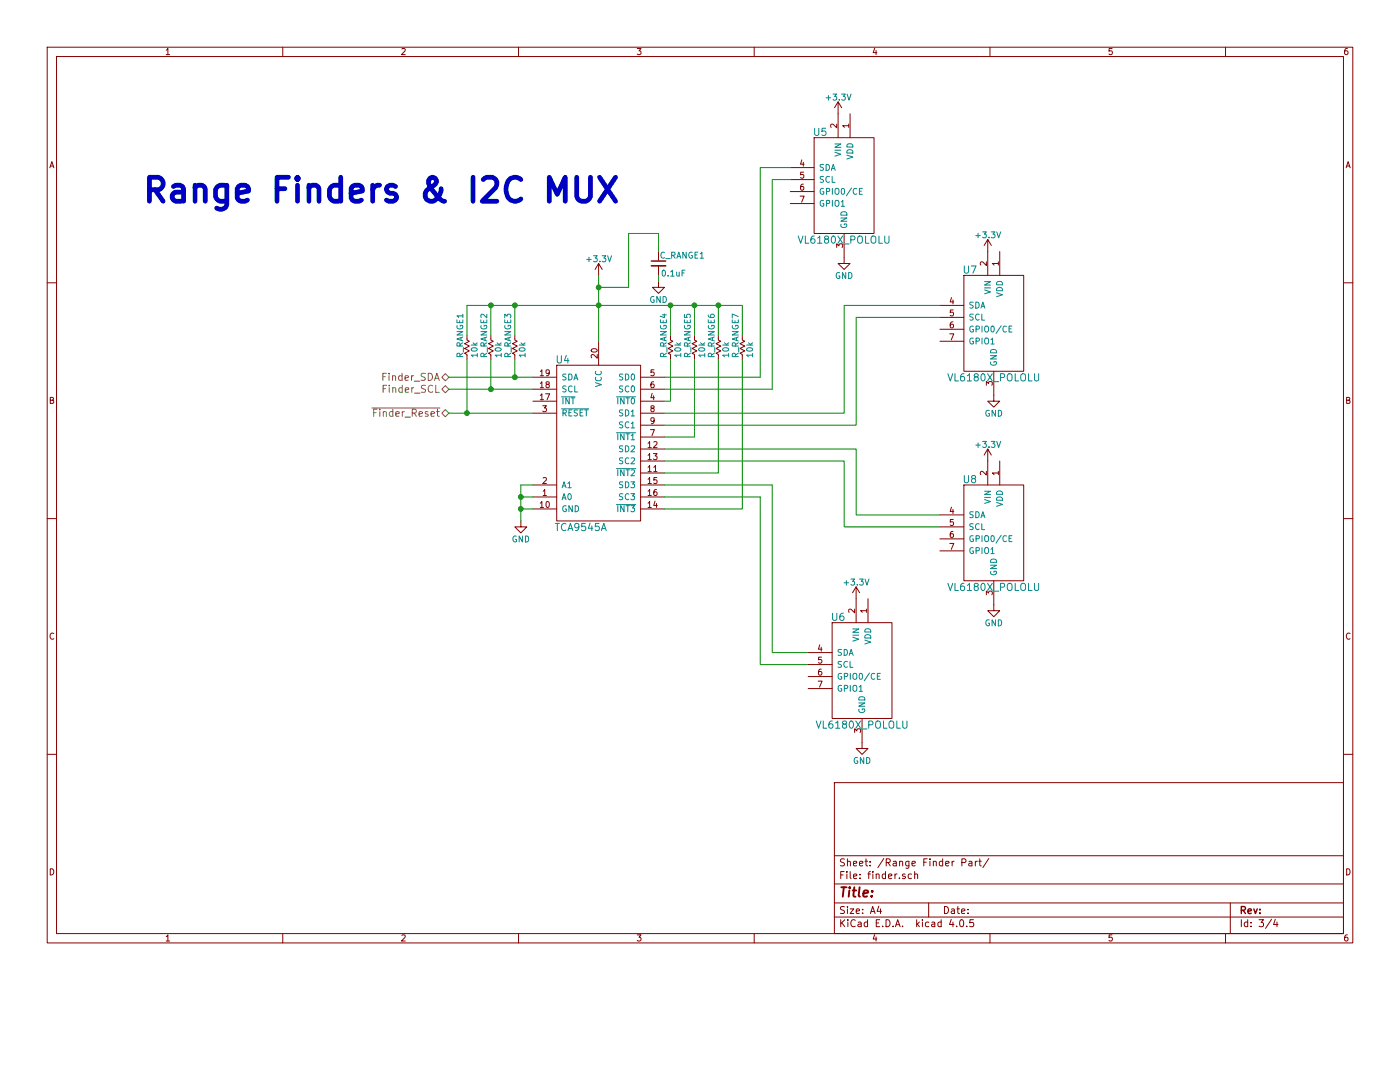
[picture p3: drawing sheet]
EESchema Schematic File Version 2
LIBS:components_micromouse
LIBS:power
LIBS:transistors
LIBS:device
LIBS:conn
LIBS:linear
LIBS:regul
LIBS:74xx
LIBS:cmos4000
LIBS:adc-dac
LIBS:memory
LIBS:xilinx
LIBS:microcontrollers
LIBS:dsp
LIBS:microchip
LIBS:analog_switches
LIBS:motorola
LIBS:texas
LIBS:intel
LIBS:audio
LIBS:interface
LIBS:digital-audio
LIBS:philips
LIBS:display
LIBS:cypress
LIBS:siliconi
LIBS:opto
LIBS:atmel
LIBS:contrib
LIBS:valves
LIBS:pcb1
LIBS:micromouse-cache
EELAYER 25 0
EELAYER END
$Descr A4 11693 8268
encoding utf-8
Sheet 3 4
Title ""
Date ""
Rev ""
Comp ""
Comment1 ""
Comment2 ""
Comment3 ""
Comment4 ""
$EndDescr
$Comp
L VL6180X_POLOLU U5
U 1 1
P 7000 1550
F 0 "U5" H 6850 2000 60  0000 C CNN
F 1 "VL6180X_POLOLU" H 7050 1100 60  0000 C CNN
F 2 "footprints_micromouse:VL6180X_POLOLU_Pin_Header_Straight_1x07" H 7050 1750 60  0001 C CNN
F 3 "" H 7050 1750 60  0000 C CNN
	1    7000 1550
	1    0    0    -1  
$EndComp
$Comp
L VL6180X_POLOLU U7
U 1 1
P 8250 2700
F 0 "U7" H 8100 3150 60  0000 C CNN
F 1 "VL6180X_POLOLU" H 8300 2250 60  0000 C CNN
F 2 "footprints_micromouse:VL6180X_POLOLU_Pin_Header_Straight_1x07" H 8300 2900 60  0001 C CNN
F 3 "" H 8300 2900 60  0000 C CNN
	1    8250 2700
	1    0    0    -1  
$EndComp
$Comp
L VL6180X_POLOLU U8
U 1 1
P 8250 4450
F 0 "U8" H 8100 4900 60  0000 C CNN
F 1 "VL6180X_POLOLU" H 8300 4000 60  0000 C CNN
F 2 "footprints_micromouse:VL6180X_POLOLU_Pin_Header_Straight_1x07" H 8300 4650 60  0001 C CNN
F 3 "" H 8300 4650 60  0000 C CNN
	1    8250 4450
	1    0    0    -1  
$EndComp
$Comp
L VL6180X_POLOLU U6
U 1 1
P 7150 5600
F 0 "U6" H 7000 6050 60  0000 C CNN
F 1 "VL6180X_POLOLU" H 7200 5150 60  0000 C CNN
F 2 "footprints_micromouse:VL6180X_POLOLU_Pin_Header_Straight_1x07" H 7200 5800 60  0001 C CNN
F 3 "" H 7200 5800 60  0000 C CNN
	1    7150 5600
	1    0    0    -1  
$EndComp
$Comp
L TCA9545A U4
U 1 1
P 5000 3750
F 0 "U4" H 4700 4500 60  0000 C CNN
F 1 "TCA9545A" H 4850 3100 60  0000 C CNN
F 2 "Housings_SSOP:TSSOP-20_4.4x6.5mm_Pitch0.65mm" H 5050 4200 60  0001 C CNN
F 3 "" H 5050 4200 60  0000 C CNN
	1    5000 3750
	1    0    0    -1  
$EndComp
$Comp
L +3.3V #PWR049
U 1 1
P 5000 2300
F 0 "#PWR049" H 5000 2150 50  0001 C CNN
F 1 "+3.3V" H 5000 2440 50  0000 C CNN
F 2 "" H 5000 2300 50  0000 C CNN
F 3 "" H 5000 2300 50  0000 C CNN
	1    5000 2300
	1    0    0    -1  
$EndComp
$Comp
L GND #PWR050
U 1 1
P 4350 4350
F 0 "#PWR050" H 4350 4100 50  0001 C CNN
F 1 "GND" H 4350 4200 50  0000 C CNN
F 2 "" H 4350 4350 50  0000 C CNN
F 3 "" H 4350 4350 50  0000 C CNN
	1    4350 4350
	1    0    0    -1  
$EndComp
$Comp
L GND #PWR051
U 1 1
P 7050 2150
F 0 "#PWR051" H 7050 1900 50  0001 C CNN
F 1 "GND" H 7050 2000 50  0000 C CNN
F 2 "" H 7050 2150 50  0000 C CNN
F 3 "" H 7050 2150 50  0000 C CNN
	1    7050 2150
	1    0    0    -1  
$EndComp
$Comp
L GND #PWR052
U 1 1
P 8300 3300
F 0 "#PWR052" H 8300 3050 50  0001 C CNN
F 1 "GND" H 8300 3150 50  0000 C CNN
F 2 "" H 8300 3300 50  0000 C CNN
F 3 "" H 8300 3300 50  0000 C CNN
	1    8300 3300
	1    0    0    -1  
$EndComp
$Comp
L GND #PWR053
U 1 1
P 8300 5050
F 0 "#PWR053" H 8300 4800 50  0001 C CNN
F 1 "GND" H 8300 4900 50  0000 C CNN
F 2 "" H 8300 5050 50  0000 C CNN
F 3 "" H 8300 5050 50  0000 C CNN
	1    8300 5050
	1    0    0    -1  
$EndComp
$Comp
L GND #PWR054
U 1 1
P 7200 6200
F 0 "#PWR054" H 7200 5950 50  0001 C CNN
F 1 "GND" H 7200 6050 50  0000 C CNN
F 2 "" H 7200 6200 50  0000 C CNN
F 3 "" H 7200 6200 50  0000 C CNN
	1    7200 6200
	1    0    0    -1  
$EndComp
$Comp
L +3.3V #PWR055
U 1 1
P 8250 2100
F 0 "#PWR055" H 8250 1950 50  0001 C CNN
F 1 "+3.3V" H 8250 2240 50  0000 C CNN
F 2 "" H 8250 2100 50  0000 C CNN
F 3 "" H 8250 2100 50  0000 C CNN
	1    8250 2100
	1    0    0    -1  
$EndComp
$Comp
L +3.3V #PWR056
U 1 1
P 8250 3850
F 0 "#PWR056" H 8250 3700 50  0001 C CNN
F 1 "+3.3V" H 8250 3990 50  0000 C CNN
F 2 "" H 8250 3850 50  0000 C CNN
F 3 "" H 8250 3850 50  0000 C CNN
	1    8250 3850
	1    0    0    -1  
$EndComp
$Comp
L +3.3V #PWR057
U 1 1
P 7150 5000
F 0 "#PWR057" H 7150 4850 50  0001 C CNN
F 1 "+3.3V" H 7150 5140 50  0000 C CNN
F 2 "" H 7150 5000 50  0000 C CNN
F 3 "" H 7150 5000 50  0000 C CNN
	1    7150 5000
	1    0    0    -1  
$EndComp
$Comp
L +3.3V #PWR058
U 1 1
P 7000 950
F 0 "#PWR058" H 7000 800 50  0001 C CNN
F 1 "+3.3V" H 7000 1090 50  0000 C CNN
F 2 "" H 7000 950 50  0000 C CNN
F 3 "" H 7000 950 50  0000 C CNN
	1    7000 950 
	1    0    0    -1  
$EndComp
Text HLabel 3750 3150 0    60   BiDi ~ 0
Finder_SDA
Text HLabel 3750 3250 0    60   BiDi ~ 0
Finder_SCL
Text HLabel 3750 3450 0    60   BiDi ~ 0
~Finder_Reset
Text Notes 1200 1700 0    200  ~ 40
Range Finders & I2C MUX\n
Wire Wire Line
	4450 4250 4350 4250
Wire Wire Line
	4350 4050 4350 4350
Wire Wire Line
	4450 4050 4350 4050
Connection ~ 4350 4250
Wire Wire Line
	4450 4150 4350 4150
Connection ~ 4350 4150
Wire Wire Line
	5550 3150 6350 3150
Wire Wire Line
	5550 3250 6450 3250
Wire Wire Line
	5550 3450 7050 3450
Wire Wire Line
	7050 3450 7050 2550
Wire Wire Line
	7050 2550 7850 2550
Wire Wire Line
	5550 3550 7150 3550
Wire Wire Line
	7150 3550 7150 2650
Wire Wire Line
	7150 2650 7850 2650
Wire Wire Line
	5550 3750 7150 3750
Wire Wire Line
	7150 3750 7150 4300
Wire Wire Line
	7150 4300 7850 4300
Wire Wire Line
	5550 3850 7050 3850
Wire Wire Line
	7050 3850 7050 4400
Wire Wire Line
	7050 4400 7850 4400
Wire Wire Line
	5550 4050 6450 4050
Wire Wire Line
	5550 4150 6350 4150
Wire Wire Line
	3750 3150 4450 3150
Wire Wire Line
	3750 3250 4450 3250
Wire Wire Line
	3750 3450 4450 3450
$Comp
L R_Small R_RANGE4
U 1 1
P 5600 2900
F 0 "R_RANGE4" V 5540 2810 50  0000 L CNN
F 1 "10k" V 5660 2810 50  0000 L CNN
F 2 "Resistors_SMD:R_0603" H 5600 2900 50  0001 C CNN
F 3 "" H 5600 2900 50  0000 C CNN
	1    5600 2900
	1    0    0    -1  
$EndComp
$Comp
L R_Small R_RANGE5
U 1 1
P 5800 2900
F 0 "R_RANGE5" V 5740 2810 50  0000 L CNN
F 1 "10k" V 5860 2810 50  0000 L CNN
F 2 "Resistors_SMD:R_0603" H 5800 2900 50  0001 C CNN
F 3 "" H 5800 2900 50  0000 C CNN
	1    5800 2900
	1    0    0    -1  
$EndComp
$Comp
L R_Small R_RANGE6
U 1 1
P 6000 2900
F 0 "R_RANGE6" V 5940 2810 50  0000 L CNN
F 1 "10k" V 6060 2810 50  0000 L CNN
F 2 "Resistors_SMD:R_0603" H 6000 2900 50  0001 C CNN
F 3 "" H 6000 2900 50  0000 C CNN
	1    6000 2900
	1    0    0    -1  
$EndComp
$Comp
L R_Small R_RANGE7
U 1 1
P 6200 2900
F 0 "R_RANGE7" V 6140 2810 50  0000 L CNN
F 1 "10k" V 6260 2810 50  0000 L CNN
F 2 "Resistors_SMD:R_0603" H 6200 2900 50  0001 C CNN
F 3 "" H 6200 2900 50  0000 C CNN
	1    6200 2900
	1    0    0    -1  
$EndComp
Wire Wire Line
	6350 3150 6350 1400
Wire Wire Line
	6350 1400 6600 1400
Wire Wire Line
	6450 3250 6450 1500
Wire Wire Line
	6450 1500 6600 1500
Wire Wire Line
	6450 4050 6450 5450
Wire Wire Line
	6450 5450 6750 5450
Wire Wire Line
	6350 4150 6350 5550
Wire Wire Line
	6350 5550 6750 5550
Wire Wire Line
	5550 3350 5600 3350
Wire Wire Line
	5600 3350 5600 3000
Wire Wire Line
	5550 3650 5800 3650
Wire Wire Line
	5800 3650 5800 3000
Wire Wire Line
	5550 3950 6000 3950
Wire Wire Line
	6000 3950 6000 3000
Wire Wire Line
	5550 4250 6200 4250
Wire Wire Line
	6200 4250 6200 3000
Wire Wire Line
	5000 2300 5000 2850
Wire Wire Line
	3900 2550 6200 2550
Wire Wire Line
	6200 2550 6200 2800
Connection ~ 5000 2550
Wire Wire Line
	6000 2550 6000 2800
Connection ~ 6000 2550
Wire Wire Line
	5800 2550 5800 2800
Connection ~ 5800 2550
Wire Wire Line
	5600 2800 5600 2550
Connection ~ 5600 2550
$Comp
L R_Small R_RANGE3
U 1 1
P 4300 2900
F 0 "R_RANGE3" V 4240 2810 50  0000 L CNN
F 1 "10k" V 4360 2810 50  0000 L CNN
F 2 "Resistors_SMD:R_0603" H 4300 2900 50  0001 C CNN
F 3 "" H 4300 2900 50  0000 C CNN
	1    4300 2900
	1    0    0    -1  
$EndComp
$Comp
L R_Small R_RANGE2
U 1 1
P 4100 2900
F 0 "R_RANGE2" V 4040 2810 50  0000 L CNN
F 1 "10k" V 4160 2810 50  0000 L CNN
F 2 "Resistors_SMD:R_0603" H 4100 2900 50  0001 C CNN
F 3 "" H 4100 2900 50  0000 C CNN
	1    4100 2900
	1    0    0    -1  
$EndComp
$Comp
L R_Small R_RANGE1
U 1 1
P 3900 2900
F 0 "R_RANGE1" V 3840 2810 50  0000 L CNN
F 1 "10k" V 3960 2810 50  0000 L CNN
F 2 "Resistors_SMD:R_0603" H 3900 2900 50  0001 C CNN
F 3 "" H 3900 2900 50  0000 C CNN
	1    3900 2900
	1    0    0    -1  
$EndComp
Wire Wire Line
	4300 2800 4300 2550
Wire Wire Line
	4100 2550 4100 2800
Connection ~ 4300 2550
Wire Wire Line
	3900 2550 3900 2800
Connection ~ 4100 2550
Wire Wire Line
	4300 3000 4300 3150
Connection ~ 4300 3150
Wire Wire Line
	4100 3000 4100 3250
Connection ~ 4100 3250
Wire Wire Line
	3900 3000 3900 3450
Connection ~ 3900 3450
$Comp
L C_Small C_RANGE1
U 1 1
P 5500 2200
F 0 "C_RANGE1" H 5510 2270 50  0000 L CNN
F 1 "0.1uF" H 5520 2120 50  0000 L CNN
F 2 "Capacitors_SMD:C_0603" H 5500 2200 50  0001 C CNN
F 3 "" H 5500 2200 50  0000 C CNN
	1    5500 2200
	1    0    0    -1  
$EndComp
Wire Wire Line
	5000 2400 5250 2400
Wire Wire Line
	5250 2400 5250 1950
Wire Wire Line
	5250 1950 5500 1950
Wire Wire Line
	5500 1950 5500 2100
Connection ~ 5000 2400
$Comp
L GND #PWR059
U 1 1
P 5500 2350
F 0 "#PWR059" H 5500 2100 50  0001 C CNN
F 1 "GND" H 5500 2200 50  0000 C CNN
F 2 "" H 5500 2350 50  0000 C CNN
F 3 "" H 5500 2350 50  0000 C CNN
	1    5500 2350
	1    0    0    -1  
$EndComp
Wire Wire Line
	5500 2300 5500 2350
$EndSCHEMATC
